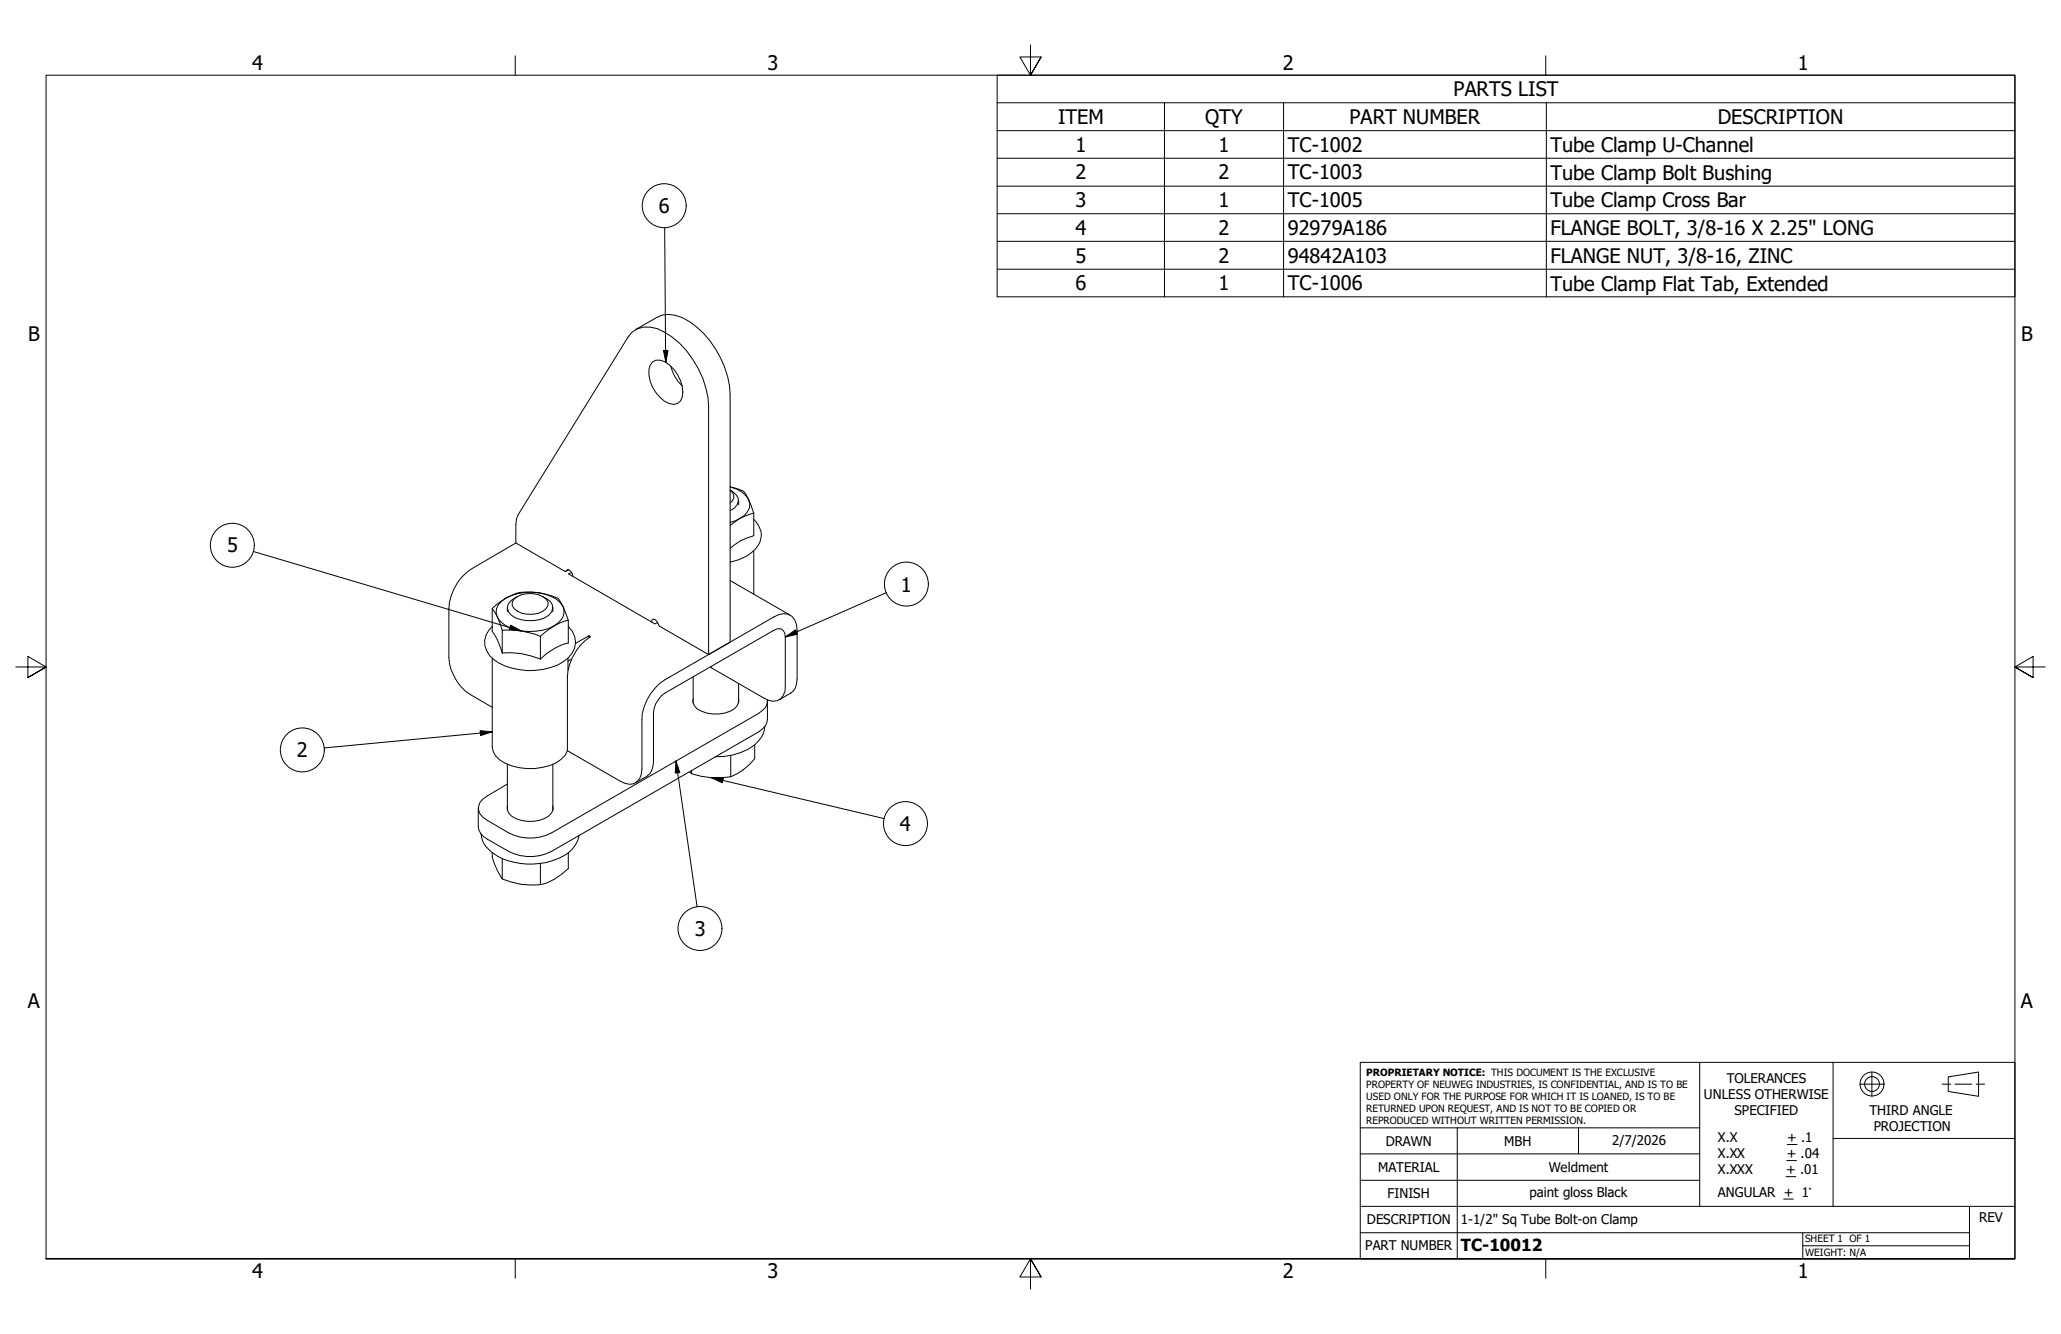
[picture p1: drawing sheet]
<svg xmlns="http://www.w3.org/2000/svg" width="432mm" height="279mm" viewBox="0 0 432 279" stroke-linecap="round" stroke-linejoin="round" font-family="sans-serif">
<!-- layer: Visible (ANSI) -->
<g fill="none" stroke="#000" stroke-width=".21">
<path d="M133.2 69l4.4-2.5a5.8 5.8 0 0 1 5.4 0 19.7 19.7 0 0 1 10 16.2v51.8l-4.5 2.6M136.7 75.8a2.75 2.75 0 0 1 3.5 .6 7.5 7.5 0 0 1 2.7 6.8 1.91 1.91 0 0 1-2.7 1.3 7.4 7.4 0 0 1-4.2-7.1l.2-.9zM140.5 76.7a8.2 8.2 0 0 0 2.4 4.1M108.1 113.7l-9.2 5.4a10.5 10.5 0 0 0-4.9 8.3v10.3a10.2 10.2 0 0 0 4.6 7.8l4.5 2.6M119.1 119.3l-.5 .4M119.8 119.9l-.7 .3 18.1 10.5 .6-.3M153 105.3a1.52 1.52 0 0 0 0-2.6 2.64 2.64 0 0 1 1.7 2.3l-.3 .7-.5 .7-.9 .5M153 109.4a5.9 5.9 0 0 0 4-3 3.2 3.2 0 0 0-1.6-3.3l-1.1-.7-1.3-.4 1.3 .3a3.2 3.2 0 0 1 2.5 2.3l1.1 2.8a12.4 12.4 0 0 0-4.9 2.6M154.7 104.8v.9M157.9 107.4v4.8a12.4 12.4 0 0 0-4.9 2.6M157.9 108.8a4.2 4.2 0 0 1-.1 6.6 10.7 10.7 0 0 1-4.8 2.3M157.9 115.4v9.1"/>
<path d="M103.1 137.9v18.5a4.1 4.1 0 0 0 2.7 3.4 12.6 12.6 0 0 0 10.7 0l1.1-.8 .8-.8 .5-1M103.1 127.4a12.3 12.3 0 0 1 5.9-3.3 15.5 15.5 0 0 1 7.9 1.2l1.1 1.8 1.1 2.8a12.3 12.3 0 0 0-5.9 3.4 16.6 16.6 0 0 0-8-1.3l-1-2.8zM103.1 127.4v4.8l1.1 1.8 1 2.8M103.1 131.2a4.3 4.3 0 0 0 .4 7 13.7 13.7 0 0 0 14.5 .4 4.5 4.5 0 0 0 1.1-7.4M105.1 125.9a10.6 10.6 0 0 1 11.5-.4l.8 .8a2.66 2.66 0 0 1-.4 4.1 10.1 10.1 0 0 1-9.2 1.4 5.1 5.1 0 0 1-3.9-3.4l.1-.9 .4-.8zM105.2 136.8a16.6 16.6 0 0 1 8 1.2M105.2 132v4.8M106.3 127.3v.8M107.7 125.5a5.4 5.4 0 0 1 6.7 0l.4 .6a2.3 2.3 0 0 1-2 2.4 5.5 5.5 0 0 1-5.1-1.1l-.4-.6v-.7zM108.4 125a2.9 2.9 0 0 0-2.1 2.4 3.2 3.2 0 0 0 2.9 2.4 7.4 7.4 0 0 0 5.8-1 1.97 1.97 0 0 0 .8-1.9 1.97 1.97 0 0 0-1.4-1.6l-.7-.3M113.2 133.3v4.7M115.8 127.3v.8"/>
<path d="M119 137.9v2.5M119.1 129.9v4.8a12.3 12.3 0 0 0-5.9 3.3M119.8 138l-.8 .5M120 120.8a1.34 1.34 0 0 0-1.1-1.5l-.4 .4-.2-.1-10.2-5.9 .1-5 .4-.9 23-37.2a4.5 4.5 0 0 1 4.6-2.1 12.2 12.2 0 0 1 6.2 3.4 20.1 20.1 0 0 1 6.1 13.3v51.9l-10.5-6.1a1.68 1.68 0 0 0-1.1-1.3l-.3 .2-.1 .4M123.4 133.6v-.4l-2.8 1.5M123.4 133.2l.3 .1a11 11 0 0 0-4.8 8.5v15.4M149 139.6v.2l11.1 6.4a2.7 2.7 0 0 0 4-.5l.4-.9v-1.1v-10.3l-.1-.8-.3-.6-.5-.3h-.7l-.8 .3-22.8 13.2a5.7 5.7 0 0 0-2.4 4.2v10.2a3.5 3.5 0 0 1-1.3 3l-2.4 1.4M153 121.6l12.5 7.2M145.2 146.4a2.3 2.3 0 0 0 1.8 2.6 7.5 7.5 0 0 0 6.9-.5l.5-.7 .3-.7v-.7M145.2 141.8v5.5M153.1 158.2v4.5M154.7 143.2v4.1"/>
<path d="M158.1 156v2.9a11.8 11.8 0 0 1-5 3.8 17 17 0 0 1-8.2-.6M160.2 152.2a5.8 5.8 0 0 1-3.4 4.7 14.2 14.2 0 0 1-6.9 1.6M160.8 146.8v3.9a3 3 0 0 1-1.9 2.6l-43.3 25a9.8 9.8 0 0 1-9 0l-4.5-2.5a3.3 3.3 0 0 1-1.9-2.6v-4M160.8 146.6a2.92 2.92 0 0 1-1.9 2.8l-43.3 25a9.8 9.8 0 0 1-9 0l-4.5-2.6a2.73 2.73 0 0 1-1.5-3.8l.6-.7 .9-.6 4.2-2.5M163.3 146.6l2.4-1.4a3.2 3.2 0 0 0 1.3-3v-10.2a3.1 3.1 0 0 0-2.8-3.5l-1 .2-1.1 .5-22.8 13.2a10.5 10.5 0 0 0-4.8 8.3v10.3a2.86 2.86 0 0 1-2.5 3.3l-1-.2-1-.5-11.1-6.4M100.8 174.6a5.7 5.7 0 0 0 3.3 4.7 14.8 14.8 0 0 0 14.9-.6 6.2 6.2 0 0 0 2.3-3.7M103.1 178.6a8.8 8.8 0 0 0 1.6 4.7l.5 .8a14.7 14.7 0 0 0 8.8 1 12.9 12.9 0 0 0 5.1-3.2v-3.3M105.2 179.8v4.3M106.3 168.8a2.41 2.41 0 0 0 1.8 2.6 7.5 7.5 0 0 0 6.8-.5l.7-.7 .3-.7-.1-.7M106.3 160.1v9.6M115.8 160.1v9.6M144.5 161.7l.4 .4"/>
<path d="M144.9 161.4v.7M113.2 180.8v4.5"/>
</g>
<!-- layer: Symbol (ANSI) -->
<g fill="none" stroke="#000" stroke-width=".21">
<path d="M208.9 21.5v-5.8h213.2v5.8M208.9 21.5h213.2v5.9M208.9 21.5v40.7h213.2v-34.8M208.9 27.4h213.2M208.9 33.1h213.2M208.9 39h213.2M244 21.5v40.7M268.9 21.5v40.7M324 21.5v40.7M139.3 47.7l.2 28.2M208.9 44.8h213.2M208.9 50.5h213.2"/>
<path d="M208.9 56.4h213.2M139 73.4h1l-.5 2.5zM53.1 115.5l56.1 16.6M107 130.9l2.2 1.2-2.5-.2zM164.5 133.4l2.1-1.4 .5 .8zM185.7 124.1l-21.2 9.3M100.6 153l2.5 .3-2.4 .8zM103.1 153.3l-35.2 3.4M141.6 159.4l.8 2.4-.9 .1zM141.6 159.4l4.4 30.5M149 162.9h2.6l-.3 1.1zM149 162.9l36.2 8.5"/>
<circle cx="139.2" cy="43.1" r="4.6"/>
<circle cx="48.7" cy="114.2" r="4.6"/>
<circle cx="189.9" cy="122.3" r="4.6"/>
<circle cx="63.3" cy="157.1" r="4.6"/>
<circle cx="189.7" cy="172.5" r="4.6"/>
<circle cx="146.7" cy="194.5" r="4.6"/>
</g>
<!-- layer: Border (ANSI) -->
<path d="M107.9 11.7v4M215.9 9.4v6.3l-2.2-3.8h4.4l-2.2 3.8 2.2-3.8M323.8 11.7v4M3.3 139.7h6.4l-3.9-2.2v4.4l3.9-2.2-3.9 2.2M428.5 139.7h-6.4l3.9-2.2v4.4l-3.9-2.2 3.9 2.2M9.7 263.7v-248h412.4v248h-412.4h412.4M107.9 263.7v4M218.1 267.5l-2.2-3.8 2.2 3.8h-4.4l2.2-3.8v6.3M323.8 263.7v4" fill="none" stroke="#000" stroke-width=".21"/>
<!-- layer: Title (ANSI) -->
<g fill="none" stroke="#000" stroke-width=".21">
<path d="M285 222.5h137.1v41.2h-137.1zM285 236.2h71.1M305.3 236.2v27.5M330.7 236.2v5.5M356.1 222.5v30.2M374.5 239.7h2M384 222.5v15.9M389.6 227.1h5.1M392.2 224.5v5.1M406.9 227.1h1.8M408.2 225.6l6.3-1.1v5.1l-6.3-1zM409.6 227.1h3.5"/>
<path d="M414 227.1h1.8M422.1 238.4h-38.1v14.3M285 258.2h127.6M285 252.7h137.1M285 247.2h71.1M285 241.7h71.1M373.7 251.1h2M374.2 246.4h2M374.3 243.1h2.1M377.7 258.2v5.5M412.6 252.7v11M377.7 260.9h34.9"/>
<circle cx="392.2" cy="227" r="2.51"/>
<circle cx="392.2" cy="227" r="1.56"/>
</g>
<!-- layer: Symbol (ANSI) -->
<path d="M139 73.4h1l-.5 2.5zM107 130.9l2.2 1.2-2.5-.2zM164.5 133.4l2.1-1.4 .5 .8zM100.6 153l2.5 .3-2.4 .8zM141.6 159.4l.8 2.4-.9 .1zM149 162.9h2.6l-.3 1.1z" fill="#000"/>
<g font-size="4.2">
<text x="52.8" y="14.7">4</text>
<text x="160.8" y="14.7">3</text>
<text x="268.7" y="14.7">2</text>
<text x="376.7" y="14.7">1</text>
<text x="304.5" y="20.2">PARTS LIST</text>
<text x="221.7" y="26">ITEM</text>
<text x="252.5" y="26">QTY</text>
<text x="282.8" y="26">PART NUMBER</text>
<text x="359.9" y="26">DESCRIPTION</text>
<text x="225.3" y="31.8">1</text>
<text x="255.3" y="31.8">1</text>
<text x="269.8" y="31.8">TC-1002</text>
<text x="324.9" y="31.9">Tube Clamp U-Channel</text>
<text x="225.3" y="37.6">2</text>
<text x="255.3" y="37.6">2</text>
<text x="269.8" y="37.6">TC-1003</text>
<text x="324.9" y="37.7">Tube Clamp Bolt Bushing</text>
<text x="138" y="44.6">6</text>
<text x="225.3" y="43.4">3</text>
<text x="255.3" y="43.4">1</text>
<text x="269.8" y="43.4">TC-1005</text>
<text x="324.9" y="43.4">Tube Clamp Cross Bar</text>
<text x="225.3" y="49.2">4</text>
<text x="255.3" y="49.2">2</text>
<text x="269.8" y="49.2">92979A186</text>
<text x="324.9" y="49.3">FLANGE BOLT, 3/8-16 X 2.25&quot; LONG</text>
<text x="225.3" y="55">5</text>
<text x="255.3" y="55.1">2</text>
<text x="269.8" y="55.1">94842A103</text>
<text x="324.9" y="55.1">FLANGE NUT, 3/8-16, ZINC</text>
<text x="225.3" y="60.8">6</text>
<text x="255.3" y="60.8">1</text>
<text x="269.8" y="60.8">TC-1006</text>
<text x="324.9" y="60.9">Tube Clamp Flat Tab, Extended</text>
<text x="5.9" y="71.4">B</text>
<text x="423.5" y="71.4">B</text>
<text x="47.6" y="115.7">5</text>
<text x="188.7" y="123.9">1</text>
<text x="62.2" y="158.6">2</text>
<text x="188.5" y="174.1">4</text>
<text x="145.5" y="196">3</text>
<text x="5.8" y="211.1">A</text>
<text x="423.4" y="211.1">A</text>
<text x="52.8" y="267.7">4</text>
<text x="160.8" y="267.7">3</text>
<text x="268.7" y="267.7">2</text>
<text x="376.7" y="267.7">1</text>
</g>
<text font-size="3.5" x="306.1" y="262">TC-10012</text>
<g font-size="2.8">
<text x="361.8" y="226.9">TOLERANCES</text>
<text x="357" y="230.3">UNLESS OTHERWISE</text>
<text x="363.4" y="233.6">SPECIFIED</text>
<text x="391.7" y="233.5">THIRD ANGLE</text>
<text x="290.3" y="240">DRAWN</text>
<text x="315.2" y="240">MBH</text>
<text x="337.8" y="239.8">2/7/2026</text>
<text x="359.9" y="239.3">X.X</text>
<text x="374.5" y="239.3">+ .1</text>
<text x="392.6" y="236.8">PROJECTION</text>
<text x="288.7" y="245.5">MATERIAL</text>
<text x="324.5" y="245.5">Weldment</text>
<text x="359.9" y="242.6">X.XX</text>
<text x="359.9" y="245.9">X.XXX</text>
<text x="374.2" y="245.9">+ .01</text>
<text x="374.3" y="242.6">+ .04</text>
<text x="290.7" y="251">FINISH</text>
<text x="320.4" y="250.7">paint gloss Black</text>
<text x="359.9" y="250.7">ANGULAR + 1°</text>
<text x="286.4" y="256.4">DESCRIPTION</text>
<text x="306.1" y="256.3">1-1/2&quot; Sq Tube Bolt-on Clamp</text>
<text x="414.7" y="256">REV</text>
<text x="286" y="261.9">PART NUMBER</text>
</g>
<g font-size="2.1">
<text x="286.3" y="225.4">PROPRIETARY NOTICE: THIS DOCUMENT IS THE EXCLUSIVE</text>
<text x="286.3" y="227.8">PROPERTY OF NEUWEG INDUSTRIES, IS CONFIDENTIAL, AND IS TO BE</text>
<text x="286.3" y="230.4">USED ONLY FOR THE PURPOSE FOR WHICH IT IS LOANED, IS TO BE</text>
<text x="286.3" y="232.9">RETURNED UPON REQUEST, AND IS NOT TO BE COPIED OR</text>
<text x="286.3" y="235.4">REPRODUCED WITHOUT WRITTEN PERMISSION.</text>
<text x="378.2" y="260.2">SHEET 1 OF 1</text>
<text x="378.2" y="263">WEIGHT: N/A</text>
</g>
</svg>
